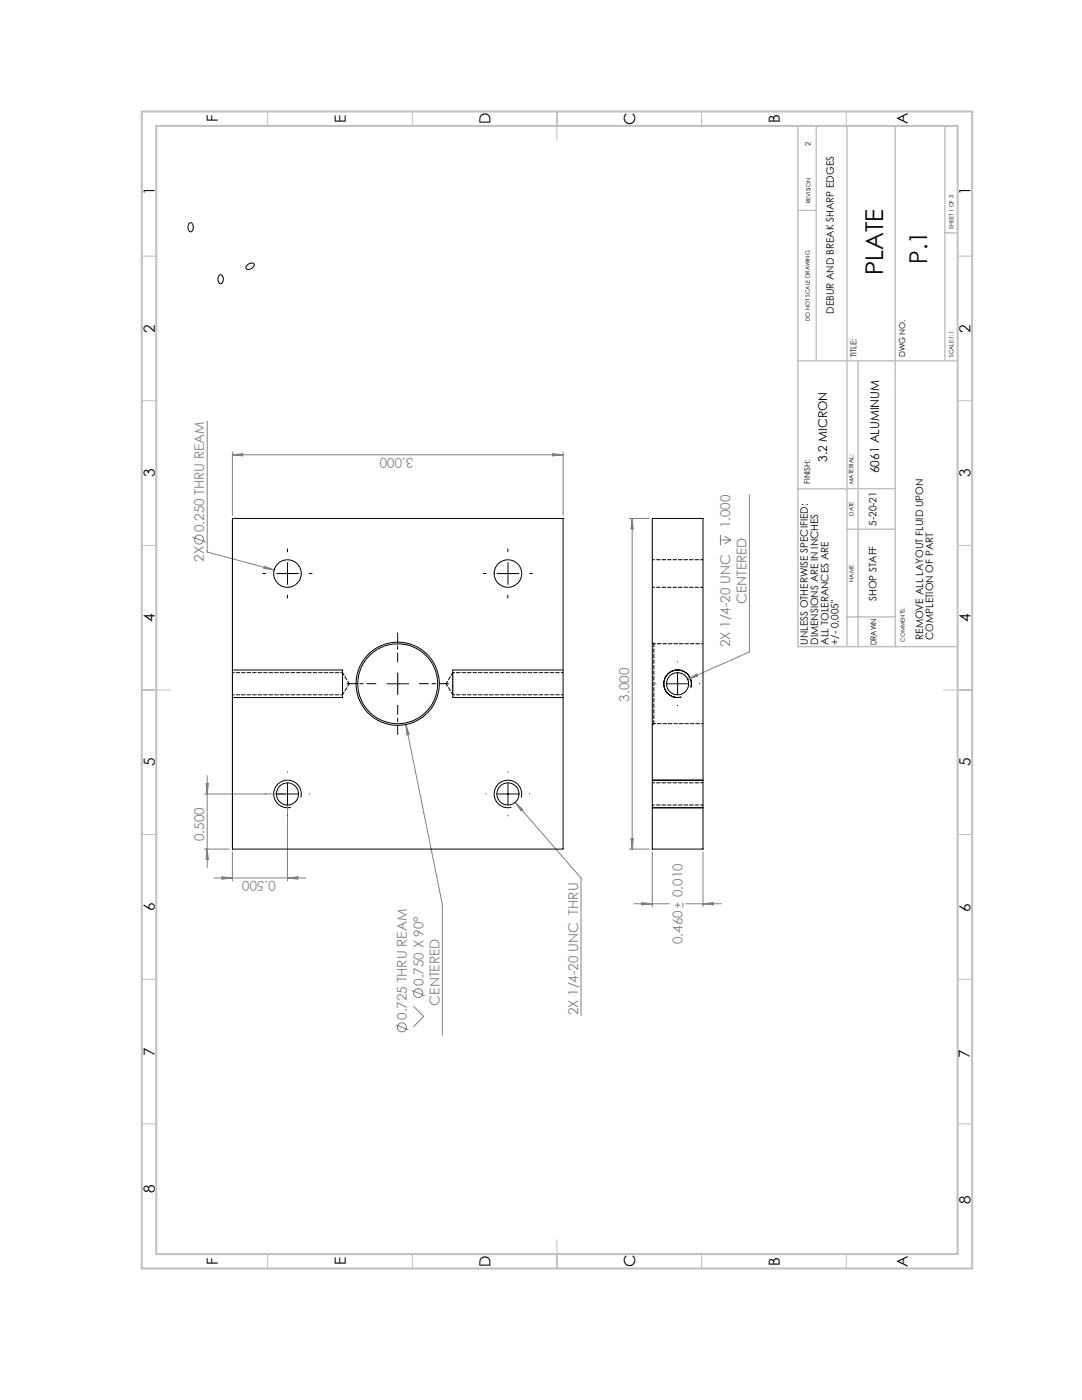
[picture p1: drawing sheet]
<svg xmlns="http://www.w3.org/2000/svg" width="216mm" height="279mm" viewBox="0 0 216 279" stroke-linecap="round" stroke-linejoin="round" font-family="sans-serif">
<g fill="none" stroke="#808080" stroke-width=".2">
<path d="M41.3 84.1v26.1l13.4 3.6M46.4 90.2v12.7M46.4 90.8h66M46.4 90.8l2-.3v.5zM110.3 90.5l2.1 .3-2.1 .2zM112.4 90.2v12.7M149.5 98.7v31.4l-12.3 5.5M38.5 107.2l2.5 1M52.8 113l1.9 .8-2-.4zM125.6 103.5h4M126.1 103.5v66M126.1 103.5l.3 2h-.5z"/>
<path d="M143.8 106.7v2.1M143.8 107.8h2M144.6 107l1.2 .8M145.8 107.8l-1.2 .7M137.2 135.6l1.8-1.1 .2 .4zM40.8 158.5h16M41.1 156.4h.5l-.3 2.1zM41.3 154.8v18.3M57.4 159v16.8M81 144.6l7.3 35.9v26.1M81 144.6l.6 2h-.4zM40.8 169.5h5"/>
<path d="M41.3 169.5l.3 2h-.5zM42.7 175.2h18.3M44.3 175l2.1 .2-2.1 .2zM46.4 170v5.8M57.4 175.2l2-.2v.4zM102.8 160.1l13.1 15.1v27.4M102.8 160.1l1.5 1.4-.3 .3zM125.6 169.5h4M125.9 167.4h.5l-.3 2.1zM130.2 170v11M140.3 170v11M82.2 197.7l2.5 1"/>
<path d="M126.5 180.4h7.1M128.1 180.1l2.1 .3-2.1 .2zM134.7 180.7h1.1M135.2 180.1v1.1M136.3 180.1v1.1M136.8 180.4h7.1M140.3 180.4l2-.3v.5zM78.9 204.5l2.6 1M82.5 200.8l2 2.1-2 2"/>
<circle cx="39.7" cy="107.7" r=".9"/>
<circle cx="83.4" cy="198.2" r=".9"/>
<circle cx="80.2" cy="205" r=".9"/>
</g>
<g fill="none" stroke="#000" stroke-width=".2">
<path d="M37.8 44.6a.52 .52 0 0 1 .6 0 .52 .52 0 0 1 .2 .6 .67 .67 0 0 1-.1 .7 .67 .67 0 0 1-.7 .3l-.3-.7zM43.7 54.9a.52 .52 0 0 1 .7 0 .52 .52 0 0 1 .1 .6 .74 .74 0 0 1-.6 1.1 1.26 1.26 0 0 1-.2-1.7zM49.4 52.9a.88 .88 0 0 1 1.3-.1 1.07 1.07 0 0 1-1.6 .8v-.4zM46.4 103.5h66v66h-66zM55.2 114.5h4.3M57.4 112.3v4.3M99.2 114.5h4.3M101.4 112.3v4.3M130.2 103.5h10.1v66h-10.1zM46.4 139.2h22M46.4 133.7h22M77.2 136.5h4.3"/>
<path d="M79.4 134.3v4.3M90.4 139.2h22M90.4 133.7h22M133 136.5h4.4M135.2 134.3v4.3M137.9 137.2a2.75 2.75 0 0 0-2.4-3.5 2.75 2.75 0 0 0-3 3 2.75 2.75 0 0 0 3.4 2.4M55.2 158.5h4.3M57.4 156.3v4.3M60 159.2a2.75 2.75 0 0 0-2.4-3.5 2.75 2.75 0 0 0-3 3 2.75 2.75 0 0 0 3.5 2.4M99.2 158.5h4.3M101.4 156.3v4.3M104 159.2a2.75 2.75 0 0 0-2.4-3.5 2.75 2.75 0 0 0-3 3 2.75 2.75 0 0 0 3.5 2.4"/>
<path d="M130.2 155.7h10.1M130.2 161.2h10.1"/>
<circle cx="57.4" cy="114.5" r="2.75"/>
<circle cx="101.4" cy="114.5" r="2.75"/>
<circle cx="79.4" cy="136.5" r="8"/>
<circle cx="79.4" cy="136.5" r="8.3"/>
<circle cx="135.2" cy="136.5" r="2.21"/>
<circle cx="57.4" cy="158.5" r="2.21"/>
<circle cx="101.3" cy="158.5" r="2.21"/>
</g>
<g fill="none" stroke="#c0c0c0" stroke-width=".2">
<path d="M53.4 22.3v2.8M82.3 22.3v2.8M111.1 22.3v5.7M140 22.3v2.8M168.9 22.3v2.8M28.3 51.1h2.9M191.1 51.1h2.9M28.3 80h2.9M191.1 80h2.9M28.3 108.8h2.9M191.1 108.8h2.9M28.3 137.7h5.8"/>
<path d="M188.2 137.7h5.8M28.3 166.6h2.9M191.1 166.6h2.9M28.3 195.4h2.9M191.1 195.4h2.9M28.3 224.3h2.9M191.1 224.3h2.9M53.4 250.3v2.9M82.3 250.3v2.9M111.1 247.4v5.8M140 250.3v2.9M168.9 250.3v2.9"/>
</g>
<path d="M159.2 25.1v103.9h31.9M162.9 25.1v46.9M169 25.1v103.9M178.6 25.1v103.9M188.5 25.1v46.9M159.2 42h3.7M188.6 46.5h2.5M159.2 72h31.9M171.2 72v57M178.6 97.5h-19.4M169 105.6h9.6M169 123.1h9.6" fill="none" stroke="#c0c0c0" stroke-width=".29"/>
<path d="M28.3 22.3h165.7v230.9h-165.7zM31.2 25.1h159.9v225.2h-159.9z" fill="none" stroke="#c0c0c0" stroke-width=".4"/>
<path d="M46.4 138.7h21.9M68.3 139.2v-5.5M68.3 138.7v-4.5M68.3 134.2h-21.9M90.3 133.7v5.5M90.3 134.2v4.5M90.3 138.7h22M112.3 134.2h-22M140.3 128.5h-9.8M130.5 144.4h9.8" fill="none" stroke="#000" stroke-width=".2" stroke-dasharray=".7 .4" stroke-dashoffset=".4"/>
<path d="M75 136.4h-5.8M79.3 132.1v-5.8M83.7 136.4h5.8M79.3 140.8v5.8" fill="none" stroke="#000" stroke-width=".2" stroke-dasharray="8.8 .7 .7 .7" stroke-dashoffset="7"/>
<g fill="none" stroke="#000" stroke-width=".2" stroke-dasharray="8.8 .7 .7 .7">
<path d="M53 114.5h-.6M57.4 118.8v.6M57.4 110.1v-.6M61.7 114.5h.6M97 114.5h-.6M101.3 118.8v.6M101.3 110.1v-.6M105.7 114.5h.6M130.9 136.4h-.1M135.2 132.1h.1M139.5 136.4h.1M53 158.4h.1"/>
<path d="M57.4 154.1h.1M61.7 158.4h.1M97 158.4h.1M101.3 154.1h.1M105.7 158.4h.1M135.2 140.8h.1M57.4 162.8h.1M101.3 162.8h.1"/>
</g>
<path d="M68.3 138.7l1.4-2.3M69.7 136.4l-1.4-2.2M89 136.4l1.3 2.3M90.3 134.2l-1.3 2.2M130.5 128.5l-.4-.4M130.1 144.7l.4-.3" fill="none" stroke="#000" stroke-width=".2" stroke-dasharray=".7 .4" stroke-dashoffset=".2"/>
<path d="M130.5 144.4v-15.9" fill="none" stroke="#000" stroke-width=".2" stroke-dasharray=".7 .4" stroke-dashoffset=".1"/>
<path d="M130.1 117.2h10.2M140.3 111.7h-10.2M140.3 156.2h-10.2M130.1 160.7h10.2" fill="none" stroke="#000" stroke-width=".2" stroke-dasharray=".7 .4" stroke-dashoffset=".3"/>
<g font-size="4.9">
<text x="185" y="52.6" transform="rotate(-90 185 52.6)">P.1</text>
<text x="176.2" y="54.9" transform="rotate(-90 176.2 54.9)">PLATE</text>
</g>
<g font-size="3.1">
<text x="43.4" y="24.4" transform="rotate(-90 43.4 24.4)">F</text>
<text x="69" y="24.5" transform="rotate(-90 69 24.5)">E</text>
<text x="97.9" y="24.8" transform="rotate(-90 97.9 24.8)">D</text>
<text x="126.7" y="24.9" transform="rotate(-90 126.7 24.9)">C</text>
<text x="155.6" y="24.6" transform="rotate(-90 155.6 24.6)">B</text>
<text x="181.1" y="24.8" transform="rotate(-90 181.1 24.8)">A</text>
<text x="30.9" y="39" transform="rotate(-90 30.9 39)">1</text>
<text x="193.7" y="39" transform="rotate(-90 193.7 39)">1</text>
<text x="30.9" y="66.4" transform="rotate(-90 30.9 66.4)">2</text>
<text x="193.7" y="66.4" transform="rotate(-90 193.7 66.4)">2</text>
<text x="30.9" y="95.2" transform="rotate(-90 30.9 95.2)">3</text>
<text x="193.7" y="95.2" transform="rotate(-90 193.7 95.2)">3</text>
<text x="30.9" y="124.1" transform="rotate(-90 30.9 124.1)">4</text>
<text x="193.7" y="124.1" transform="rotate(-90 193.7 124.1)">4</text>
<text x="30.9" y="153" transform="rotate(-90 30.9 153)">5</text>
<text x="193.7" y="153" transform="rotate(-90 193.7 153)">5</text>
<text x="30.9" y="181.8" transform="rotate(-90 30.9 181.8)">6</text>
<text x="193.7" y="182.1" transform="rotate(-90 193.7 182.1)">6</text>
<text x="30.9" y="210.7" transform="rotate(-90 30.9 210.7)">7</text>
<text x="193.5" y="211.1" transform="rotate(-90 193.5 211.1)">7</text>
<text x="30.9" y="238.1" transform="rotate(-90 30.9 238.1)">8</text>
<text x="193.7" y="240.2" transform="rotate(-90 193.7 240.2)">8</text>
<text x="43.4" y="252.4" transform="rotate(-90 43.4 252.4)">F</text>
<text x="69" y="252.5" transform="rotate(-90 69 252.5)">E</text>
<text x="97.9" y="252.8" transform="rotate(-90 97.9 252.8)">D</text>
<text x="126.7" y="252.9" transform="rotate(-90 126.7 252.9)">C</text>
<text x="155.6" y="252.6" transform="rotate(-90 155.6 252.6)">B</text>
<text x="181.1" y="252.8" transform="rotate(-90 181.1 252.8)">A</text>
</g>
<g font-size="2.7" fill="#808080">
<text x="82.5" y="91.3" transform="rotate(-180 82.5 91.3)">3.000</text>
<text x="40.7" y="106.2" transform="rotate(-90 40.7 106.2)">0.250 THRU REAM</text>
<text x="145.7" y="105.4" transform="rotate(-90 145.7 105.4)">1.000</text>
<text x="40.7" y="112.1" transform="rotate(-90 40.7 112.1)">2X</text>
<text x="148.9" y="120.6" transform="rotate(-90 148.9 120.6)">CENTERED</text>
<text x="145.7" y="129.2" transform="rotate(-90 145.7 129.2)">2X 1/4-20 UNC</text>
<text x="125.5" y="140" transform="rotate(-90 125.5 140)">3.000</text>
<text x="40.7" y="167.9" transform="rotate(-90 40.7 167.9)">0.500</text>
<text x="55" y="175.8" transform="rotate(-180 55 175.8)">0.500</text>
<text x="136.2" y="179" transform="rotate(-90 136.2 179)">0.010</text>
<text x="136.2" y="188.4" transform="rotate(-90 136.2 188.4)">0.460</text>
<text x="84.5" y="196.8" transform="rotate(-90 84.5 196.8)">0.750 X 90°</text>
<text x="81.2" y="203.5" transform="rotate(-90 81.2 203.5)">0.725 THRU REAM</text>
<text x="87.7" y="200.7" transform="rotate(-90 87.7 200.7)">CENTERED</text>
<text x="115.3" y="202.6" transform="rotate(-90 115.3 202.6)">2X 1/4-20 UNC THRU</text>
</g>
<g font-size="2.4">
<text x="165.1" y="92.1" transform="rotate(-90 165.1 92.1)">3.2 MICRON</text>
<text x="175.4" y="94.4" transform="rotate(-90 175.4 94.4)">6061 ALUMINUM</text>
</g>
<g font-size="2">
<text x="166.4" y="62.6" transform="rotate(-90 166.4 62.6)">DEBUR AND BREAK SHARP EDGES</text>
<text x="174.9" y="104.9" transform="rotate(-90 174.9 104.9)">5-20-21</text>
<text x="174.9" y="120" transform="rotate(-90 174.9 120)">SHOP STAFF</text>
<text x="161.2" y="128.7" transform="rotate(-90 161.2 128.7)">UNLESS OTHERWISE SPECIFIED:</text>
<text x="163.3" y="128.7" transform="rotate(-90 163.3 128.7)">DIMENSIONS ARE IN INCHES</text>
<text x="165.3" y="128.7" transform="rotate(-90 165.3 128.7)">ALL TOLERANCES ARE</text>
<text x="167.3" y="128.7" transform="rotate(-90 167.3 128.7)">+/- 0.005&quot;</text>
<text x="184.2" y="127.7" transform="rotate(-90 184.2 127.7)">REMOVE ALL LAYOUT FLUID UPON</text>
<text x="186.2" y="127.7" transform="rotate(-90 186.2 127.7)">COMPLETION OF PART</text>
</g>
<g font-size="1.6">
<text x="170.9" y="71.3" transform="rotate(-90 170.9 71.3)">TITLE:</text>
<text x="180.6" y="71.3" transform="rotate(-90 180.6 71.3)">DWG NO.</text>
<text x="161.6" y="96.6" transform="rotate(-90 161.6 96.6)">FINISH:</text>
<text x="174.9" y="128.8" transform="rotate(-90 174.9 128.8)">DRAWN</text>
</g>
<text font-size="1.5" x="161.7" y="29.1" transform="rotate(-90 161.7 29.1)">2</text>
<g font-size="1.2">
<text x="161.7" y="40.5" transform="rotate(-90 161.7 40.5)">REVISION</text>
<text x="190.3" y="45.6" transform="rotate(-90 190.3 45.6)">SHEET 1 OF 3</text>
<text x="161.6" y="64" transform="rotate(-90 161.6 64)">DO NOT SCALE DRAWING</text>
<text x="190.3" y="71.3" transform="rotate(-90 190.3 71.3)">SCALE:1:1</text>
<text x="170.3" y="96.6" transform="rotate(-90 170.3 96.6)">MATERIAL:</text>
<text x="170.3" y="102.9" transform="rotate(-90 170.3 102.9)">DATE</text>
<text x="170.3" y="116.1" transform="rotate(-90 170.3 116.1)">NAME</text>
<text x="180.6" y="128" transform="rotate(-90 180.6 128)">COMMENTS:</text>
</g>
</svg>
